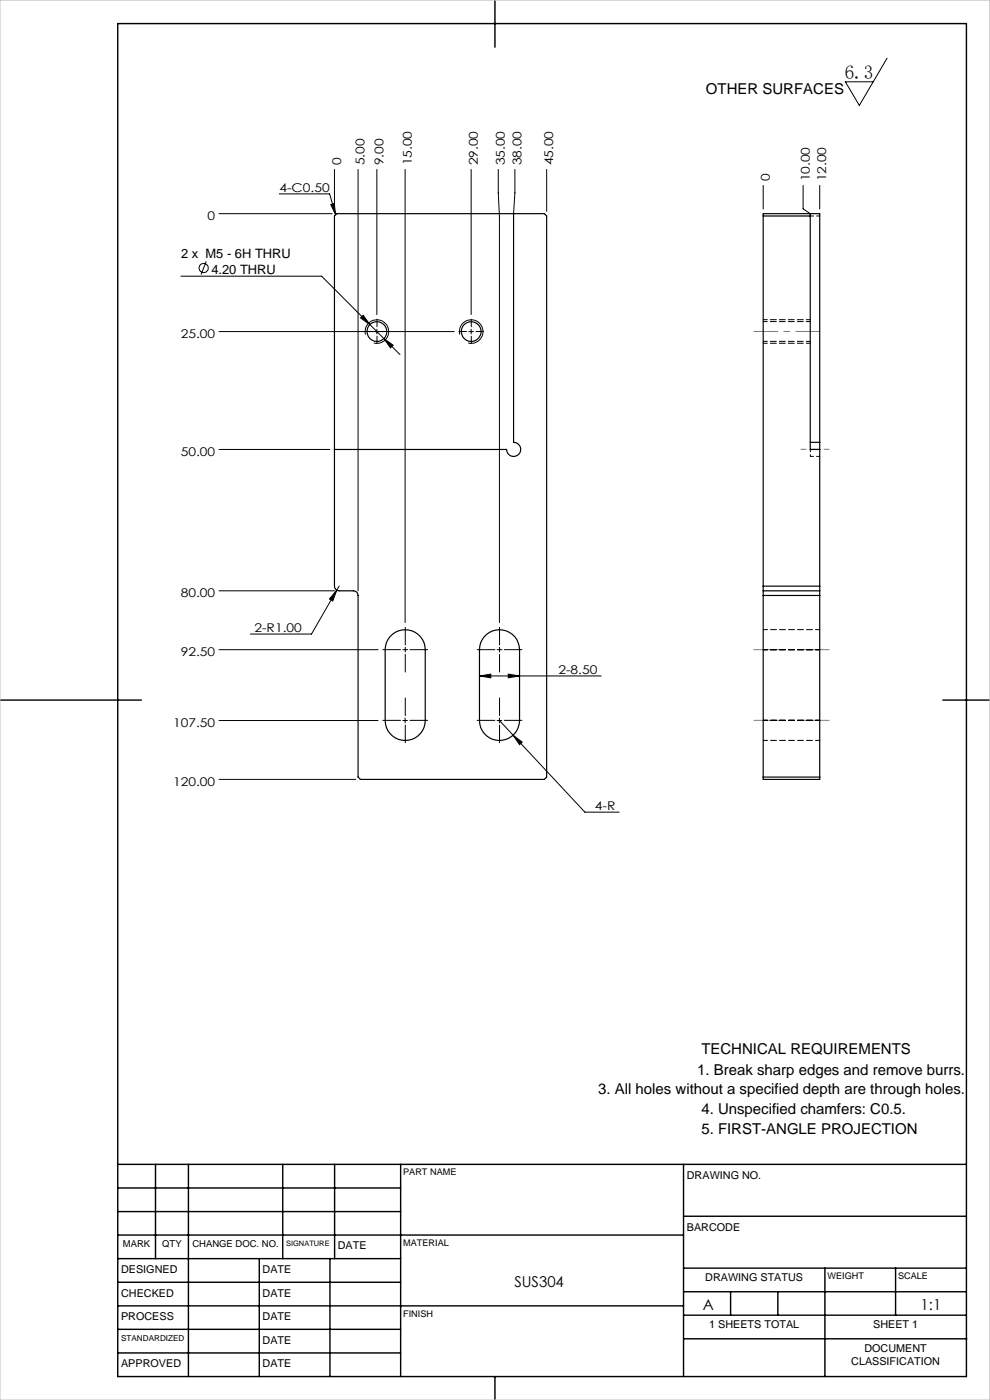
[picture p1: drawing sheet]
<svg xmlns="http://www.w3.org/2000/svg" width="210mm" height="297mm" viewBox="0 0 210 297" stroke-linecap="round" stroke-linejoin="round" font-family="sans-serif">
<g fill="none" stroke="#000" stroke-width=".21">
<path d="M188.2 12.3l-5.9 10.1-3-5h5.9M70.9 35.9v8.9M76 35.9v89.4M79.9 35.9v30.8M85.9 35.9v96.2M99.9 35.9v30.8M105.7 35.9v5l.2 5v86.2M109.2 35.9v5l-.3 4.4M116 35.9v8.9M161.9 39.3v5M170.4 39.3v5l1.5 1M173.9 39.3v5"/>
<path d="M38.4 58.6h29.8l10.3 10.3M43.7 55.5l-1 2.7M46.5 45.3h23.9M59.2 41.1h10.7l1.3 4.5M70.2 43.4l.7-.2 .3 2.4zM46.5 70.3h49.8M76.5 67.4l.5-.5 1.5 2zM77.5 71a2.49 2.49 0 0 1 2.2-3.1 2.49 2.49 0 0 1 2.7 2.7 2.49 2.49 0 0 1-3.1 2.1M78.5 68.9l2.9 2.9M79.9 69.8v1M81.4 71.8l2 1.4-.6 .6zM81.4 71.8l3.4 3.4"/>
<path d="M97.5 71a2.49 2.49 0 0 1 2.2-3.1 2.49 2.49 0 0 1 2.7 2.7 2.49 2.49 0 0 1-3.1 2.1M99.4 70.3h1M99.9 69.8v1M46.5 95.4h23.5M46.5 125.3h24.4M46.5 137.8h33.7M71.4 125.2l-.8 2.3-.7-.4zM71.4 125.2l-5.3 9.3h-13M71.9 124.4l-.5 .8M46.5 152.9h33.7M85.4 152.9h1M85.9 152.3v1"/>
<path d="M101.7 143.4l2.4-.4v.8zM101.7 143.4h25.8M105.4 152.9h1M105.9 152.3v1M105.9 152.9l18.2 19.4h7.2M107.8 143l2.4 .4-2.4 .4zM108.8 156l2 1.4-.6 .6zM46.5 165.3h29"/>
<circle cx="43.2" cy="56.9" r=".98"/>
</g>
<g fill="none" stroke="#000" stroke-width=".21" stroke-dasharray="15.2 1.3 1.3 1.3">
<path d="M79 70.3h-1.6M80 69.3v-1.6M80 71.3v1.6M81 70.3h1.6M99 70.3h-1.6M100 69.3v-1.6M100 71.3v1.6M101 70.3h1.6M85 137.8h-3.8M86 137.8v-.5M86 137.8h-.5M86 137.8v.5"/>
<path d="M86 137.8h.5M86 136.8v-3.7M86 138.8v3.8M87 137.8h3.7M105 137.8h-3.8M106 137.8v-.5M106 137.8h-.5M106 137.8v.5M106 137.8h.5M106 136.8v-3.7M106 138.8v3.8M107 137.8h3.7"/>
<path d="M85 152.8h-3.8M86 151.8v-3.7M86 153.8v3.8M87 152.8h3.7M105 152.8h-3.8M106 151.8v-3.7M106 153.8v3.8M107 152.8h3.7"/>
</g>
<path d="M161.9 72.8h10M161.9 72.4h10M171.9 67.8h-10M171.9 68.2h-10" fill="none" stroke="#000" stroke-width=".21" stroke-dasharray="1.3 .6" stroke-dashoffset=".4"/>
<path d="M169.9 95.3h6" fill="none" stroke="#808080" stroke-width=".21" stroke-dasharray="15.2 1.3 1.3 1.3" stroke-dashoffset="14.1"/>
<path d="M159.9 70.3h14" fill="none" stroke="#808080" stroke-width=".21" stroke-dasharray="15.2 1.3 1.3 1.3" stroke-dashoffset="10.1"/>
<path d="M159.9 137.8h16M159.9 152.8h16" fill="none" stroke="#808080" stroke-width=".21" stroke-dasharray="15.2 1.3 1.3 1.3" stroke-dashoffset="9.1"/>
<g fill="none" stroke="#000" stroke-width=".3">
<path d="M25 5h180v287h-180zM105 0v10M0 148.5h30M200 148.5h10M25 247h180M25 257h60M25 252h60M33 247v20M40 247v45M60 247v20M71 247v20M85 247v45"/>
<path d="M145 247v45M145 258h60M25 277h120M25 272h60M25 267h60M25 262h120M55 267v25M70 267v25M145 279h60M145 269h60M145 274h60M155 274v5"/>
<path d="M165 274v5M175 269v23M190 269v10M25 287h60M25 282h60M105 292v5M145.1 284h60"/>
</g>
<path d="M0 0h210v297h-210z" fill="none" stroke="#c0c0c0" stroke-width=".21"/>
<g fill="#000">
<path d="M70.2 43.4l.7-.2 .3 2.4zM71.4 125.2l-1.5 1.9 .7 .4zM81.4 71.8l1.4 2 .6-.6zM76.5 67.4l2 1.5-1.5-2zM108.8 156l1.4 2 .6-.6z"/>
<path d="M101.7 143.4l2.4-.4v.8zM107.8 143l2.4 .4-2.4 .4z"/>
</g>
<g fill="none" stroke="#000" stroke-width=".25">
<path d="M71.4 45.3h44.1l.5 .5v119l-.5 .5h-39.1l-.4-.5v-38.5a.96 .96 0 0 0-1-1h-3.1a.96 .96 0 0 1-1-.9v-78.6zM108.9 45.3v48.5a1.5 1.5 0 0 1 1.6 1.5 1.5 1.5 0 0 1-1.5 1.5 1.5 1.5 0 0 1-1.5-1.4h-36.6M161.9 45.8h10M171.9 45.3v50.1h2M171.9 93.8h2M173.9 93.8v1.6M173.9 93.8v-48.5h-12v79.1M173.9 95.4v29M82.7 135.1a4.2 4.2 0 0 1 4.7-1.3 4.2 4.2 0 0 1 2.8 4v15.1a4.3 4.3 0 0 1-4.2 4.2 4.3 4.3 0 0 1-4.3-4.2v-15.1a4.1 4.1 0 0 1 1-2.7zM102.7 135.1a4.3 4.3 0 0 1 4.7-1.3 4.3 4.3 0 0 1 2.8 4v15.1a4.3 4.3 0 0 1-4.2 4.2 4.3 4.3 0 0 1-4.3-4.2v-15.1a4.1 4.1 0 0 1 1-2.7zM161.9 124.4v.9M161.9 125.3v1"/>
<path d="M161.9 125.3h12M161.9 126.3v39h12v-39M161.9 124.4h12M161.9 126.3h12M173.9 124.4v.9M173.9 125.3v1M161.9 164.8h12"/>
<circle cx="79.9" cy="70.3" r="2.1"/>
<circle cx="99.9" cy="70.3" r="2.1"/>
</g>
<path d="M161.9 137.8h12M173.9 133.6h-12M161.9 152.8h12M161.9 157.1h12" fill="none" stroke="#000" stroke-width=".21" stroke-dasharray="1.3 .6" stroke-dashoffset=".3"/>
<path d="M171.9 95.3v1.5" fill="none" stroke="#000" stroke-width=".21" stroke-dasharray="1.3 .6" stroke-dashoffset=".8"/>
<path d="M171.9 45.8h2M171.9 96.8h2" fill="none" stroke="#000" stroke-width=".21" stroke-dasharray="1.3 .6" stroke-dashoffset=".6"/>
<text font-size="4.1" x="179.2" y="16.8">6.3</text>
<g font-size="3.2">
<text x="149.8" y="20">OTHER SURFACES</text>
<text x="147.9" y="228">1. Break sharp edges and remove burrs.</text>
<text x="148.8" y="223.5">TECHNICAL REQUIREMENTS</text>
<text x="126.9" y="232.1">3. All holes without a specified depth are through holes.</text>
<text x="148.8" y="236.3">4. Unspecified chamfers: C0.5.</text>
<text x="148.8" y="240.5">5. FIRST-ANGLE PROJECTION</text>
<text x="109.1" y="273">SUS304</text>
<text x="149.1" y="277.9">A</text>
<text x="195.3" y="278">1:1</text>
</g>
<g font-size="2.7">
<text x="38.4" y="54.7">2 x M5 - 6H THRU</text>
<text x="44.8" y="58.2">4.20 THRU</text>
</g>
<g font-size="2.6">
<text x="72.4" y="35.1" transform="rotate(-90 72.4 35.1)">0</text>
<text x="77.4" y="35.1" transform="rotate(-90 77.4 35.1)">5.00</text>
<text x="81.4" y="35.1" transform="rotate(-90 81.4 35.1)">9.00</text>
<text x="87.4" y="35.1" transform="rotate(-90 87.4 35.1)">15.00</text>
<text x="101.3" y="35.1" transform="rotate(-90 101.3 35.1)">29.00</text>
<text x="107.1" y="35.1" transform="rotate(-90 107.1 35.1)">35.00</text>
<text x="110.6" y="35.1" transform="rotate(-90 110.6 35.1)">38.00</text>
<text x="117.3" y="35.1" transform="rotate(-90 117.3 35.1)">45.00</text>
<text x="59.3" y="40.7">4-C0.50</text>
<text x="163.3" y="38.5" transform="rotate(-90 163.3 38.5)">0</text>
<text x="171.8" y="38.5" transform="rotate(-90 171.8 38.5)">10.00</text>
<text x="175.3" y="38.5" transform="rotate(-90 175.3 38.5)">12.00</text>
<text x="44" y="46.7">0</text>
<text x="38.4" y="71.7">25.00</text>
<text x="38.4" y="96.7">50.00</text>
<text x="38.4" y="126.7">80.00</text>
<text x="54" y="134.1">2-R1.00</text>
<text x="38.4" y="139.2">92.50</text>
<text x="118.5" y="143">2-8.50</text>
<text x="36.7" y="154.2">107.50</text>
<text x="36.7" y="166.7">120.00</text>
<text x="126.2" y="171.9">4-R</text>
</g>
<g font-size="2.3">
<text x="145.7" y="250">DRAWING NO.</text>
<text x="145.7" y="261">BARCODE</text>
<text x="71.6" y="265">DATE</text>
<text x="25.7" y="270">DESIGNED</text>
<text x="25.7" y="275.1">CHECKED</text>
<text x="55.7" y="270">DATE</text>
<text x="55.7" y="275.1">DATE</text>
<text x="149.6" y="271.8">DRAWING STATUS</text>
<text x="25.7" y="280.1">PROCESS</text>
<text x="55.7" y="280.1">DATE</text>
<text x="150.4" y="281.8">1 SHEETS TOTAL</text>
<text x="185.2" y="281.8">SHEET 1</text>
<text x="55.7" y="285">DATE</text>
<text x="183.4" y="286.8">DOCUMENT</text>
<text x="25.7" y="290">APPROVED</text>
<text x="55.7" y="290">DATE</text>
<text x="180.6" y="289.5">CLASSIFICATION</text>
</g>
<g font-size="2">
<text x="26.1" y="264.5">MARK</text>
<text x="34.4" y="264.5">QTY</text>
<text x="40.8" y="264.5">CHANGE DOC. NO.</text>
</g>
<g font-size="1.9">
<text x="85.5" y="249.3">PART NAME</text>
<text x="85.5" y="264.3">MATERIAL</text>
<text x="175.5" y="271.4">WEIGHT</text>
<text x="190.5" y="271.4">SCALE</text>
<text x="85.5" y="279.4">FINISH</text>
</g>
<text font-size="1.7" x="25.7" y="284.4">STANDARDIZED</text>
<text font-size="1.6" x="60.7" y="264.3">SIGNATURE</text>
</svg>
